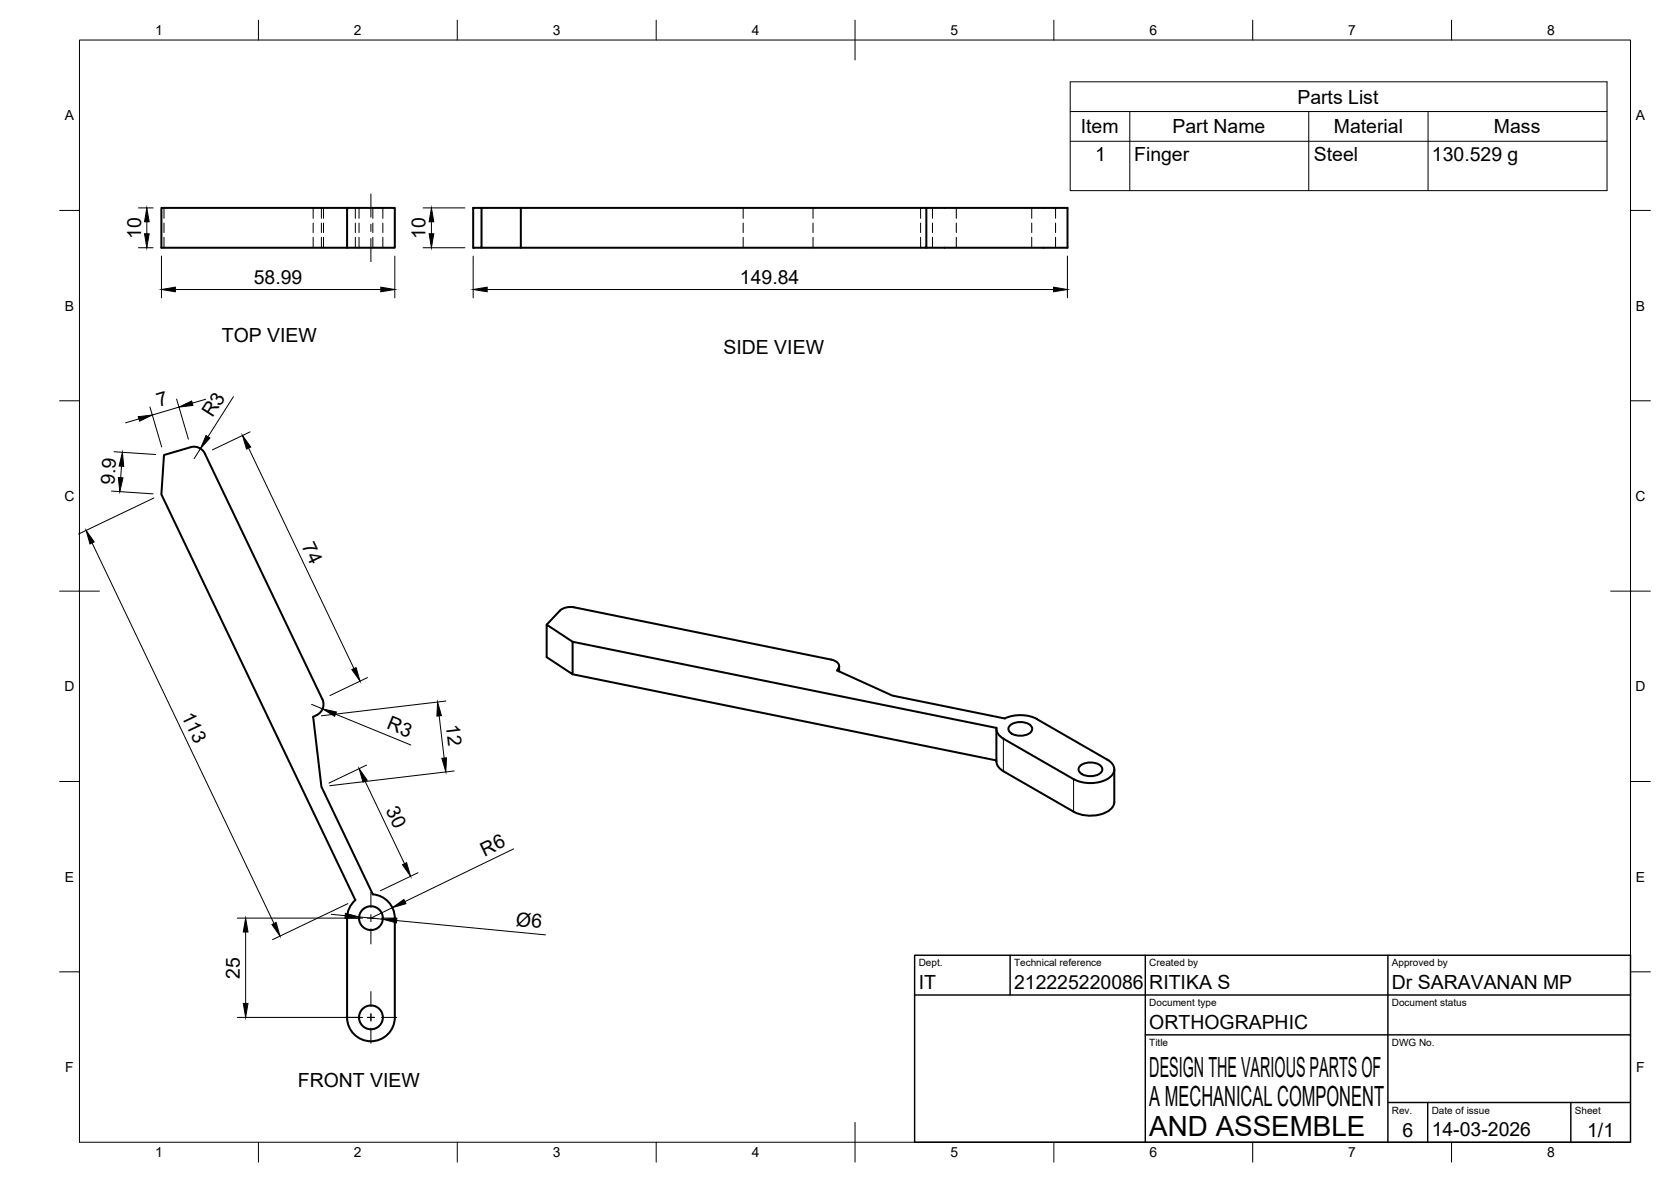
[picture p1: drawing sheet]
<svg xmlns="http://www.w3.org/2000/svg" width="420mm" height="297mm" viewBox="0 0 420 297" stroke-linecap="round" stroke-linejoin="round" font-family="sans-serif">
<!-- layer: Hidden -->
<g fill="none" stroke="#000" stroke-width=".25">
<path d="M41.2 52.2v2.7M41.2 56.1v2.3M41.2 59.6v2.7M78.7 52.2v2.7M78.7 56.1v2.3M78.7 59.6v2.7M80.8 52.2v2.7M80.8 56.1v2.3M80.8 59.6v2.7M81.3 52.2v2.7M81.3 56.1v2.3M81.3 59.6v2.7"/>
<path d="M89.3 52.2v2.7M89.3 56.1v2.3M89.3 59.6v2.7M90.3 52.2v2.7M90.3 56.1v2.3M90.3 59.6v2.7M93.7 52.2v2.7M93.7 56.1v2.3M93.7 59.6v2.7M96.3 52.2v2.7M96.3 56.1v2.3M96.3 59.6v2.7"/>
<path d="M186.9 52.2v2.7M186.9 56.1v2.3M186.9 59.6v2.7M204.4 52.2v2.7M204.4 56.1v2.3M204.4 59.6v2.7M231.5 52.2v2.7M231.5 56.1v2.3M231.5 59.6v2.7M234.5 52.2v2.7M234.5 56.1v2.3M234.5 59.6v2.7"/>
<path d="M240.5 52.2v2.7M240.5 56.1v2.3M240.5 59.6v2.7M259.4 52.2v2.7M259.4 56.1v2.3M259.4 59.6v2.7M265.4 52.2v2.7M265.4 56.1v2.3M265.4 59.6v2.7"/>
</g>
<!-- layer: Visible -->
<g fill="none" stroke="#000" stroke-width=".51">
<path d="M87.3 52.2h12v10.1h-12zM87.3 52.2h-46.7v10.1h46.7M121.1 52.2h-2.1v10.1h2.1v-10.1h9.9M232.9 52.2h-101.9v10.1h-9.9M131 62.3h101.9v-10.1h35.5v10.1h-35.5M137.5 157l3.7-3.9 1.5-.5 1.2-.1 65.1 13.3a2.12 2.12 0 0 1 2 1.7l-.5 1 13.9 6.3 28.2 5.8M144 161.3l-6.5-4.3v8.1l6.5 4.3v-8.1l106.6 21.6a2.86 2.86 0 0 0 1.7 2.7M144 169.4l106.5 21.7M211 167.4v1.3M250.5 183.2v8.2M250.5 191.4a3 3 0 0 0 1.8 2.4M252.7 180.5a9.5 9.5 0 0 1 8.1 .2"/>
<path d="M253.9 182.3a4.1 4.1 0 0 1 5.5 .4 1.8 1.8 0 0 1-1.9 2.1l-1.3 .1a2.53 2.53 0 0 1-2.6-1.7zM260.8 180.7l17.6 10.2a2.58 2.58 0 0 1 1.8 2.4 2.58 2.58 0 0 1-1.8 2.5 9.4 9.4 0 0 1-8.5 0l-17.6-10.2M271.6 192.5a4.1 4.1 0 0 1 5.5 .4 1.8 1.8 0 0 1-1.9 2.1h-1.3a2.53 2.53 0 0 1-2.7-1.7zM280.2 193.3v8.2a4.1 4.1 0 0 1-3.7 3.2 9.4 9.4 0 0 1-6.6-.7l-17.6-10.2M93.7 224.8l-12.9-27.1-2.1-17.6a3.2 3.2 0 0 0 2.4-4.4l-29.6-61.7a2.98 2.98 0 0 0-3.5-1.6l-6.8 1.9-.6 9.9 48.7 102M93.8 224.8a6 6 0 0 1 5.5 5.9v25a6 6 0 0 1-6 6 6 6 0 0 1-6-6v-25.7l.7-2.1 1.4-1.7"/>
<circle cx="93.3" cy="230.7" r="3"/>
<circle cx="93.3" cy="255.7" r="3"/>
</g>
<!-- layer: Visible Narrow -->
<path d="M210.8 168v.7M252.3 185.6v8.2M269.9 195.8v8.2" fill="none" stroke="#000" stroke-width=".25"/>
<!-- layer: BORDER -->
<g fill="none" stroke="#000" stroke-width=".25">
<path d="M20 10.1h390v276.9h-390zM65 5.1v5M115 5.1v5M165 5.1v5M215 5.1v10M265 5.1v5M315 5.1v5M365 5.1v5M15 52.9h5M410 52.9h5M15 100.7h5M410 100.7h5"/>
<path d="M15 148.6h10M405 148.6h10M15 196.4h5M410 196.4h5M15 244.2h5M410 244.2h5M65 287v5M115 287v5M165 287v5M215 282.1v9.9M265 287v5M315 287v5"/>
<path d="M365 287v5"/>
</g>
<!-- layer: TITLEBLOCK -->
<path d="M230 240.1h180v46.9h-180zM230 250h180M254 240.1v9.9M288 240.1v46.9M349 240.1v46.9M288 260.1h122M349 277.1h61M359 277.1v9.9M395 277.1v9.9" fill="none" stroke="#000" stroke-width=".36"/>
<!-- layer: Smart Centers -->
<g fill="none" stroke="#000" stroke-width=".25">
<path d="M93.3 48.8v5.8M93.3 56.4v1.8M93.3 59.9v5.9M86.8 230.7h3.8M92.4 230.7h1.7M93.3 224.2v3.8M93.3 229.8v1.8M93.3 233.4v3.8M95.9 230.7h3.9M86.8 255.7h3.8M92.4 255.7h1.7M93.3 249.2v3.8"/>
<path d="M93.3 254.8v1.8M93.3 258.3v3.9M95.9 255.7h3.9"/>
</g>
<!-- layer: FD_Dimensions -->
<g fill="none" stroke="#000" stroke-width=".25">
<path d="M34.8 52.2h3.7M36.9 55.7v3M106.4 52.2h10.5M108.5 55.7v3M34.8 62.3h3.7M40.6 64.4v10.5M44.1 72.8h51.7M99.3 64.4v10.5M106.4 62.3h10.5M119 64.4v10.5M122.5 72.8h142.4M268.4 64.4v10.5"/>
<path d="M58.7 99.7l-6.4 10.1M28.7 113.5l10.5 .7M30.5 117.2l-.1 2.8M34.9 105.3l-3.3 1M37.7 102.3l3 10M44.4 100.3l3 10.1M45 102.3l-6.7 2M50.4 112.7l-1.6 2.6M51.7 100.3l-3.4 1M62.5 112.6l26.5 55.4M62.9 108.5l-9.5 4.6M23.2 136.4l45.7 95.7"/>
<path d="M28 123.4l10.5 .7M38.7 125.1l-19 9.1M78.3 177l2.8 1.1M84.3 179.5l19 7.7M92.4 170.3l-9.4 4.5M110.4 179.9l1.3 10.6M112.1 176.2l-31.3 3.7M91.8 196.3l9.9 20.8M92.2 192.3l-9.5 4.5M114.2 193.7l-31.3 3.7M105.1 219.3l-9.4 4.5M129.1 213.3l-27.3 13.3"/>
<path d="M59.7 230.7h31.5M61.8 234.2v18M83.3 229.8l3.5 .3M87.5 227.1l-19 9M90.3 230.4l5.9 .6M98.7 228.1l-5.4 2.6M99.7 231.3l37.5 3.6M59.7 255.7h31.5"/>
</g>
<g fill="#000" stroke="#000" stroke-width=".25">
<path d="M36.3 58.7h1.2l-.6 3.6zM36.9 52.2l.6 3.5h-1.2zM108.5 52.2l.6 3.5h-1.2zM107.9 58.7h1.2l-.6 3.6zM40.6 72.8l3.5-.6v1.1zM95.8 72.2l3.5 .6-3.5 .5zM119 72.8l3.5-.6v1.1zM264.9 72.2l3.5 .6-3.5 .5zM30.8 113.7l.3 3.5-1.1-.1zM34.8 104.7l3.5-.4-3.2 1.5zM45 102.3l3.2-1.5 .3 1.1zM51.8 109.5l1 .6-2.4 2.6z"/>
<path d="M61 109.4l2 2.9-1 .5zM21.7 133.3l2 2.9-1.1 .5zM29.8 120l1.1 .1-.8 3.4zM81.1 178.1l3.5 .8-.5 1.1zM88.5 168.3l1-.5 1 3.4zM110 176.4l1 3.4-1.1 .2zM90.3 193.2l2 2.9-1 .5zM111.1 190.6l1.2-.2-.2 3.6zM101.2 217.3l1-.5 1 3.4zM61.8 230.7l.6 3.5h-1.2zM68.4 232.3l1-.5 1 3.4zM86.8 229.5l3.5 .9-3.6 .3z"/>
<path d="M96.2 231l3.6-.2-.1 1.1zM98.7 228.1l2.9-2.1 .5 1.1zM61.2 252.2h1.2l-.6 3.5z"/>
</g>
<!-- layer: Parts Lists -->
<path d="M269.1 20.6h135v27.3h-135zM269.1 28h135M269.1 35.5h135M284.1 28v19.9M329.1 28v19.9M359.1 28v19.9" fill="none" stroke="#000" stroke-width=".25"/>
<g font-size="7">
<text x="289" y="270.6">DESIGN THE VARIOUS PARTS OF</text>
<text x="289" y="278.1">A MECHANICAL COMPONENT</text>
<text x="289" y="285.5">AND ASSEMBLE</text>
</g>
<g font-size="4.9">
<text x="326.2" y="26">Parts List</text>
<text x="271.8" y="33.5">Item</text>
<text x="294.8" y="33.5">Part Name</text>
<text x="335.4" y="33.5">Material</text>
<text x="375.6" y="33.5">Mass</text>
<text x="275.4" y="40.4">1</text>
<text x="285.2" y="40.5">Finger</text>
<text x="330.4" y="40.6">Steel</text>
<text x="360" y="40.5">130.529 g</text>
<text x="35.5" y="60.1" transform="rotate(-90 35.5 60.1)">10</text>
<text x="107" y="60.1" transform="rotate(-90 107 60.1)">10</text>
<text x="63.8" y="71.3">58.99</text>
<text x="186.1" y="71.3">149.84</text>
<text x="55.8" y="86">TOP VIEW</text>
<text x="181.9" y="88.8">SIDE VIEW</text>
<text x="39.9" y="102.3" transform="rotate(-16 39.9 102.3)">7</text>
<text x="53.5" y="105.2" transform="rotate(-58 53.5 105.2)">R3</text>
<text x="28.8" y="121.9" transform="rotate(-86 28.8 121.9)">9.9</text>
<text x="75.8" y="137.3" transform="rotate(64 75.8 137.3)">74</text>
<text x="45.5" y="179.8" transform="rotate(65 45.5 179.8)">113</text>
<text x="97" y="183.1" transform="rotate(22 97 183.1)">R3</text>
<text x="112.1" y="182.2" transform="rotate(83 112.1 182.2)">12</text>
<text x="96.9" y="203.6" transform="rotate(64 96.9 203.6)">30</text>
<text x="121.8" y="215.3" transform="rotate(-26 121.8 215.3)">R6</text>
<text x="129.6" y="232.7" transform="rotate(5 129.6 232.7)">Ø6</text>
<text x="60.3" y="245.9" transform="rotate(-90 60.3 245.9)">25</text>
<text x="231" y="248.5">IT</text>
<text x="255" y="248.5">212225220086</text>
<text x="289" y="248.5">RITIKA S</text>
<text x="350" y="248.5">Dr SARAVANAN MP</text>
<text x="289" y="258.6">ORTHOGRAPHIC</text>
<text x="74.9" y="273.1">FRONT VIEW</text>
<text x="352.6" y="285.7">6</text>
<text x="360" y="285.5">14-03-2026</text>
<text x="399.1" y="285.7">1/1</text>
</g>
<g font-size="3.5">
<text x="39" y="8.8">1</text>
<text x="89" y="8.8">2</text>
<text x="139" y="8.8">3</text>
<text x="189" y="8.8">4</text>
<text x="239" y="8.8">5</text>
<text x="289" y="8.8">6</text>
<text x="339" y="8.8">7</text>
<text x="389" y="8.8">8</text>
<text x="16.3" y="30.2">A</text>
<text x="411.3" y="30.2">A</text>
<text x="16.3" y="78">B</text>
<text x="411.3" y="78">B</text>
<text x="16.2" y="125.9">C</text>
<text x="411.2" y="125.9">C</text>
<text x="16.2" y="173.7">D</text>
<text x="411.2" y="173.7">D</text>
<text x="16.3" y="221.6">E</text>
<text x="411.3" y="221.6">E</text>
<text x="16.4" y="269.4">F</text>
<text x="411.4" y="269.4">F</text>
<text x="39" y="290.8">1</text>
<text x="89" y="290.8">2</text>
<text x="139" y="290.8">3</text>
<text x="189" y="290.8">4</text>
<text x="239" y="290.8">5</text>
<text x="289" y="290.8">6</text>
<text x="339" y="290.8">7</text>
<text x="389" y="290.8">8</text>
</g>
<g font-size="2.5">
<text x="231" y="242.9">Dept.</text>
<text x="255" y="242.9">Technical reference</text>
<text x="289" y="242.9">Created by</text>
<text x="350" y="242.9">Approved by</text>
<text x="289" y="252.8">Document type</text>
<text x="350" y="252.8">Document status</text>
<text x="289" y="262.9">Title</text>
<text x="350" y="262.9">DWG No.</text>
<text x="350" y="279.9">Rev.</text>
<text x="360" y="279.9">Date of issue</text>
<text x="396" y="279.9">Sheet</text>
</g>
</svg>
